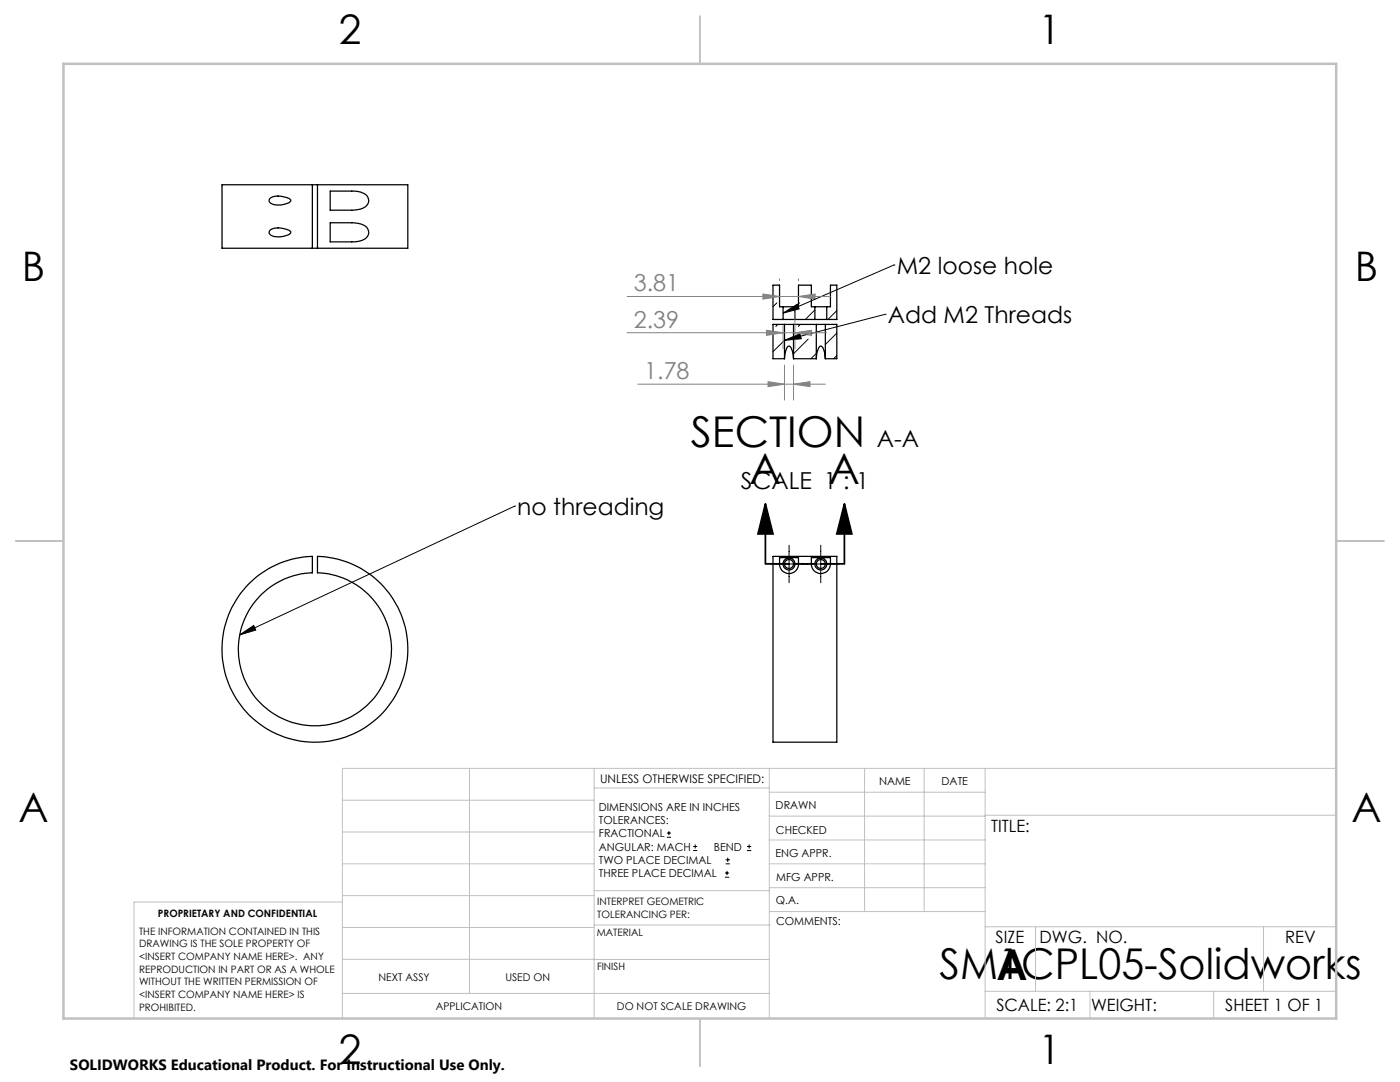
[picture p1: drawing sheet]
<svg xmlns="http://www.w3.org/2000/svg" width="279mm" height="216mm" viewBox="0 0 279 216" stroke-linecap="round" stroke-linejoin="round" font-family="sans-serif">
<g fill="none" stroke="#000" stroke-width=".25">
<path d="M53.9 39.6a3.8 3.8 0 0 1 4.1 .3v.2a3.7 3.7 0 0 1-4.2 .3l-.1-.3zM62.3 36.9h-18v12.6h18M62.3 36.9h1.1M62.3 36.9v12.6M63.4 36.9h18v12.6h-18M63.4 36.9v12.6M65.9 38.1h2.2a12.1 12.1 0 0 1 4.5 .5 1.56 1.56 0 0 1 1 1.6 1.56 1.56 0 0 1-1.2 1.4 21 21 0 0 1-5.9 .3h-.6zM53.9 45.9a3.8 3.8 0 0 1 4.1 .4v.2a3.7 3.7 0 0 1-4.2 .2l-.1-.3zM62.3 49.5h1.1M65.9 44.4h2.2a11.3 11.3 0 0 1 4.5 .5 1.56 1.56 0 0 1 1 1.6 1.56 1.56 0 0 1-1.2 1.4 15.2 15.2 0 0 1-4.8 .4h-1.7zM156.3 61.2h2.3M156.3 63.7h2.3"/>
<path d="M156.3 61.2h-.7v-4.3h-1.3v6.8h2M156.3 61.2v2.5M156.6 64.7h1.8M156.6 71.6a2.85 2.85 0 0 1 .8-2.6 2.34 2.34 0 0 1 .9 2.2l.1 .4M156.6 64.7v6.9M156.6 64.7h-2.3v6.9h2.3M158.4 64.7v6.9M158.4 64.7h4.5M158.4 71.6h4.5M158.6 61.2h.7v-4.3h2.6v4.3h.7M158.6 63.7h4M158.6 61.2v2.5"/>
<path d="M162.6 61.2h2.4M162.6 63.7h2.4M162.6 61.2v2.5M162.9 64.7h1.8M162.9 71.6a2.85 2.85 0 0 1 .9-2.6 2.34 2.34 0 0 1 .9 2.2v.4M162.9 64.7v6.9M164.7 64.7v6.9M164.7 64.7h2.3v6.9h-2.3M165 61.2h.7v-4.3h1.3v6.8h-2M165 61.2v2.5M49.7 116.5a18.7 18.7 0 0 1 12.6-5.5v3.3a15.3 15.3 0 0 0-12.6 23 15.3 15.3 0 0 0 26.3 0 15.3 15.3 0 0 0-12.6-23v-3.3a18.5 18.5 0 0 1 17.2 23.7 18.5 18.5 0 0 1-27.2 10.8 18.5 18.5 0 0 1-3.7-29zM154.3 111h12.7v37.1h-12.7z"/>
<path d="M155.6 111.3h3.7v.5a2.07 2.07 0 0 1-2 2.6 2.14 2.14 0 0 1-1.7-2.6zM161.9 111.3h3.8v.2a2.31 2.31 0 0 1-1.9 2.9 2.06 2.06 0 0 1-1.9-2.6z"/>
<circle cx="157.5" cy="112.5" r=".89"/>
<circle cx="157.5" cy="112.5" r="1.19"/>
<circle cx="163.8" cy="112.5" r=".89"/>
<circle cx="163.8" cy="112.5" r="1.19"/>
</g>
<g fill="none" stroke="#000" stroke-width=".2">
<path d="M178.4 52.9h.1M178.4 52.9l-22.1 9.6M155 60.4l-.7 .8M155.2 64.7l-.4 .5M156.3 62.5l2.8-1.8 .4 .9zM156.3 63.7h-.1M156.6 67.9l-2.3 2.3M156.6 67.9l3-1.3 .3 1zM159.6 60.4l-.1 .1M159.7 64.7l-.4 .5M161.3 67.7l-2.9 2.9M162.6 61.8l-1.9 1.9"/>
<path d="M162.9 70.5l-1 1.1M167 62l-1.8 1.7M167 66.5l-2.3 2.3M167 70.9l-.6 .7M176.6 62.7h.1M176.6 62.7l-20 5.2M102.7 101h.1M102.7 101l-54.9 25.7M153.7 112.5h13.8M157.5 108.8v7.5M163.8 108.8v7.5M47.8 126.7l2.8-1.9 .4 .9z"/>
<path d="M133.1 167.1h.8M133.1 166.2h.8M133.5 165.8v.9M138.3 169.7h.8M138.3 168.9h.8M138.7 168.5v.8M144.7 175h.8M144.7 174.2h.8M144.8 172.4h.9M144.8 171.6h.9M145.1 173.8v.8M145.2 171.1v.9"/>
<path d="M149.1 169.7h.8M149.1 168.9h.8M149.5 168.5v.8"/>
</g>
<path d="M152.8 100.5l1.5 6h-3zM152.8 100.5v12M168.5 100.5l1.5 6h-3zM168.5 100.5v12" fill="none" stroke="#000" stroke-width=".35"/>
<g fill="none" stroke="#808080" stroke-width=".2">
<path d="M125.2 59.2h40.5M152.3 58.7l3.3 .5-3.3 .5zM155.6 55.6v.4M159.3 59.2l3.4-.5v1zM159.3 55.6v.4M125.2 66.4h39.8M127.3 76.7h37.4M153 65.9l3.3 .5-3.3 .5zM153.3 76.2l3.3 .5-3.3 .5zM156.3 65v4.6M156.6 72.8v7M158.4 76.7l3.2-.5v1z"/>
<path d="M158.4 72.8v7M158.6 66.4l3.4-.5v1zM158.6 62.5v7.1"/>
</g>
<path d="M168.5 112.5h-15.7" fill="none" stroke="#000" stroke-width=".35" stroke-dasharray="6.3 1.3 1.3 1.3 1.3 1.3" stroke-dashoffset="1.7" stroke-linecap="butt"/>
<g fill="none" stroke="#c0c0c0" stroke-width=".2">
<path d="M68.3 159.7h50.3M93.7 153.3v44.9M118.6 153.3v49.9M118.6 157.2h34.9M153.5 153.3v49.9M153.5 158.1h43.1M172.5 153.3v28.6M184.4 153.3v28.6M196.6 153.3v49.9M266.7 153.3h-198.4v49.9M68.3 178.7h50.3M68.3 172.4h50.3"/>
<path d="M68.3 166h50.3M68.3 180h-41.6v23.2M118.6 177.7h35M153.5 167.6h43.1M153.5 162.8h43.1M153.5 172.4h43.1M153.5 177.1h43.1M196.6 162.7h70.1M68.3 198.2h85.2M68.3 191.4l85.2 .1M68.3 185.1h50.3M118.6 184.6h35"/>
<path d="M153.6 181.9h43M196.6 197.8h70.1M196.6 184.9h70.1M206.7 184.9v12.9M217.5 197.8v5.4M242.2 197.8v5.4M252.2 184.9v12.9"/>
</g>
<path d="M139.7 3.2v9.5M3.1 107.9h9.6M266.7 107.9h9.5M139.7 203.2v9.6" fill="none" stroke="#c0c0c0" stroke-width=".25"/>
<path d="M12.7 12.7h254v190.5h-254z" fill="none" stroke="#c0c0c0" stroke-width=".5"/>
<g fill="#000">
<path d="M168.5 100.5l1.5 6h-3zM152.8 100.5l1.5 6h-3z"/>
<path d="M47.8 126.7l2.8-1.9 .4 .9zM156.6 67.9l3-1.3 .3 1zM156.3 62.5l2.8-1.8 .4 .9z"/>
</g>
<g fill="#808080">
<path d="M153.3 76.2l3.3 .5-3.3 .5zM158.4 76.7l3.2-.5v1z"/>
<path d="M152.3 58.7l3.3 .5-3.3 .5zM159.3 59.2l3.4-.5v1zM153 65.9l3.3 .5-3.3 .5zM158.6 66.4l3.4-.5v1z"/>
</g>
<g font-size="8.5">
<text x="137.9" y="89.3">SECTION</text>
<text x="149.6" y="96.7">A</text>
<text x="165.3" y="96.7">A</text>
<text x="187.5" y="195.4">SM1CPL05-Solidworks</text>
<text x="198.9" y="195.5">A</text>
</g>
<g font-size="8.1">
<text x="67.6" y="8.9">2</text>
<text x="207.3" y="8.9">1</text>
<text x="4.4" y="56.1">B</text>
<text x="270.4" y="56.1">B</text>
<text x="3.7" y="164.1">A</text>
<text x="269.7" y="164.1">A</text>
<text x="67.6" y="212.4">2</text>
<text x="207.3" y="212.4">1</text>
</g>
<g font-size="4.7" fill="#808080">
<text x="126.5" y="58.1">3.81</text>
<text x="126.5" y="65.4">2.39</text>
<text x="128.6" y="75.6">1.78</text>
</g>
<g font-size="4.7">
<text x="179" y="54.6">M2 loose hole</text>
<text x="177.2" y="64.4">Add M2 Threads</text>
<text x="175" y="89.3">A-A</text>
<text x="147.8" y="97.5">SCALE 1 : 1</text>
<text x="103.2" y="102.7">no threading</text>
</g>
<g font-size="3.4">
<text x="197.8" y="166">TITLE:</text>
<text x="198.7" y="188.1">SIZE</text>
<text x="207.5" y="188.1">DWG. NO.</text>
<text x="256.5" y="188.2">REV</text>
<text x="198.8" y="201.7">SCALE: 2:1</text>
<text x="217.7" y="201.8">WEIGHT:</text>
<text x="244.5" y="201.7">SHEET 1 OF 1</text>
</g>
<text font-size="3" x="14" y="213.5">SOLIDWORKS Educational Product. For Instructional Use Only.</text>
<text font-size="2.4" x="119.8" y="156.2">UNLESS OTHERWISE SPECIFIED:</text>
<g font-size="2.2">
<text x="119.5" y="161.8">DIMENSIONS ARE IN INCHES</text>
<text x="154.8" y="161.4">DRAWN</text>
<text x="175.4" y="156.6">NAME</text>
<text x="187.9" y="156.7">DATE</text>
<text x="119.5" y="164.4">TOLERANCES:</text>
<text x="119.5" y="167.1">FRACTIONAL</text>
<text x="154.9" y="166.3">CHECKED</text>
<text x="119.5" y="169.7">ANGULAR: MACH</text>
<text x="119.5" y="172.4">TWO PLACE DECIMAL</text>
<text x="142.5" y="169.7">BEND</text>
<text x="154.8" y="171">ENG APPR.</text>
<text x="119.5" y="175">THREE PLACE DECIMAL</text>
<text x="154.9" y="175.7">MFG APPR.</text>
<text x="154.9" y="180.4">Q.A.</text>
<text x="154.9" y="184.6">COMMENTS:</text>
</g>
<g font-size="2.1">
<text x="75.5" y="195.7">NEXT ASSY</text>
<text x="100.9" y="195.7">USED ON</text>
<text x="86.9" y="201.5">APPLICATION</text>
<text x="123.1" y="201.6">DO NOT SCALE DRAWING</text>
</g>
<g font-size="2">
<text x="31.5" y="182.9">PROPRIETARY AND CONFIDENTIAL</text>
<text x="119.2" y="180.6">INTERPRET GEOMETRIC</text>
<text x="119.2" y="183.1">TOLERANCING PER:</text>
<text x="27.8" y="186.5">THE INFORMATION CONTAINED IN THIS</text>
<text x="27.8" y="189">DRAWING IS THE SOLE PROPERTY OF</text>
<text x="27.8" y="191.6">&lt;INSERT COMPANY NAME HERE&gt;. ANY</text>
<text x="119.1" y="186.7">MATERIAL</text>
<text x="27.8" y="194.1">REPRODUCTION IN PART OR AS A WHOLE</text>
<text x="27.8" y="196.6">WITHOUT THE WRITTEN PERMISSION OF</text>
<text x="119.1" y="193.5">FINISH</text>
<text x="27.8" y="199.1">&lt;INSERT COMPANY NAME HERE&gt; IS</text>
<text x="27.8" y="201.7">PROHIBITED.</text>
</g>
</svg>
